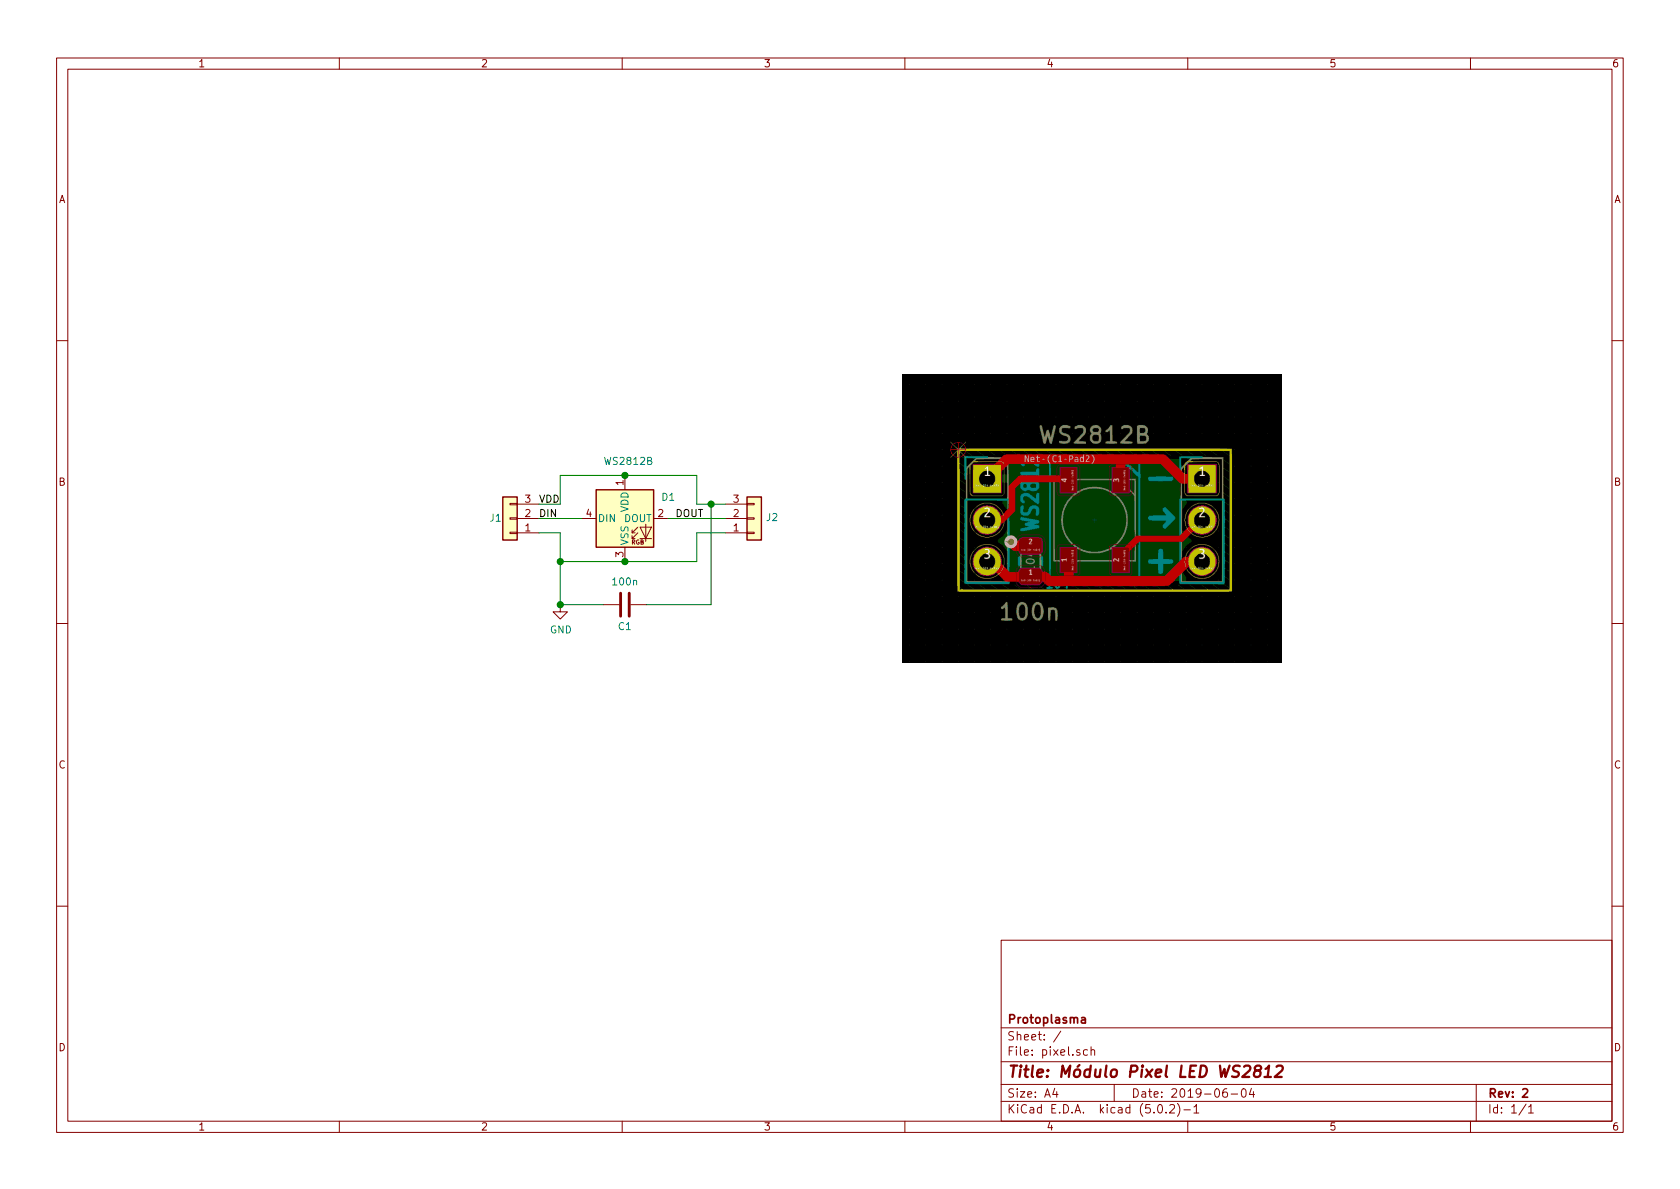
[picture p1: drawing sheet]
EESchema Schematic File Version 4
LIBS:pixel-cache
EELAYER 26 0
EELAYER END
$Descr A4 11693 8268
encoding utf-8
Sheet 1 1
Title "Módulo Pixel LED WS2812"
Date "2019-06-04"
Rev "2"
Comp "Protoplasma"
Comment1 ""
Comment2 ""
Comment3 ""
Comment4 ""
$EndDescr
$Comp
L LED:WS2812B D1
U 1 1
P 4350 3600
F 0 "D1" H 4600 3750 50  0000 L CNN
F 1 "WS2812B" H 4200 4000 50  0000 L CNN
F 2 "LED_SMD:LED_WS2812B_PLCC4_5.0x5.0mm_P3.2mm" H 4400 3300 50  0001 L TNN
F 3 "https://cdn-shop.adafruit.com/datasheets/WS2812B.pdf" H 4450 3225 50  0001 L TNN
	1    4350 3600
	1    0    0    -1  
$EndComp
$Comp
L Connector_Generic:Conn_01x03 J2
U 1 1
P 5250 3600
F 0 "J2" H 5329 3596 50  0000 L CNN
F 1 "~" H 5330 3551 50  0000 L CNN
F 2 "Connector_PinHeader_2.54mm:PinHeader_1x03_P2.54mm_Vertical" H 5250 3600 50  0001 C CNN
F 3 "~" H 5250 3600 50  0001 C CNN
	1    5250 3600
	1    0    0    1   
$EndComp
$Comp
L Connector_Generic:Conn_01x03 J1
U 1 1
P 3550 3600
F 0 "J1" H 3650 3600 50  0000 C CNN
F 1 "~" H 3470 3366 50  0000 C CNN
F 2 "Connector_PinHeader_2.54mm:PinHeader_1x03_P2.54mm_Vertical" H 3550 3600 50  0001 C CNN
F 3 "~" H 3550 3600 50  0001 C CNN
	1    3550 3600
	-1   0    0    1   
$EndComp
Wire Wire Line
	3750 3600 4050 3600
Wire Wire Line
	4650 3600 5050 3600
Wire Wire Line
	3900 3500 3900 3300
Wire Wire Line
	3900 3300 4350 3300
Wire Wire Line
	4350 3300 4850 3300
Wire Wire Line
	4850 3300 4850 3500
Wire Wire Line
	4850 3500 4950 3500
Connection ~ 4350 3300
Wire Wire Line
	3750 3500 3900 3500
Wire Wire Line
	3750 3700 3900 3700
Wire Wire Line
	3900 3700 3900 3900
Wire Wire Line
	3900 3900 4350 3900
Wire Wire Line
	4350 3900 4850 3900
Wire Wire Line
	4850 3900 4850 3700
Wire Wire Line
	4850 3700 5050 3700
Connection ~ 4350 3900
$Comp
L Device:C C1
U 1 1
P 4350 4200
F 0 "C1" V 4500 4200 50  0000 C CNN
F 1 "100n" V 4189 4200 50  0000 C CNN
F 2 "Capacitor_SMD:C_0805_2012Metric" H 4388 4050 50  0001 C CNN
F 3 "~" H 4350 4200 50  0001 C CNN
	1    4350 4200
	0    1    1    0   
$EndComp
Wire Wire Line
	4200 4200 3900 4200
Wire Wire Line
	3900 4200 3900 3900
Connection ~ 3900 3900
Wire Wire Line
	4500 4200 4950 4200
Wire Wire Line
	4950 4200 4950 3500
Connection ~ 4950 3500
Wire Wire Line
	4950 3500 5050 3500
Text Label 3750 3500 0    50   ~ 0
VDD
Text Label 3750 3600 0    50   ~ 0
DIN
Text Label 4700 3600 0    50   ~ 0
DOUT
$Comp
L power:GND #PWR?
U 1 1
P 3900 4200
F 0 "#PWR?" H 3900 3950 50  0001 C CNN
F 1 "GND" H 3905 4027 50  0000 C CNN
F 2 "" H 3900 4200 50  0001 C CNN
F 3 "" H 3900 4200 50  0001 C CNN
	1    3900 4200
	1    0    0    -1  
$EndComp
Connection ~ 3900 4200
$EndSCHEMATC
